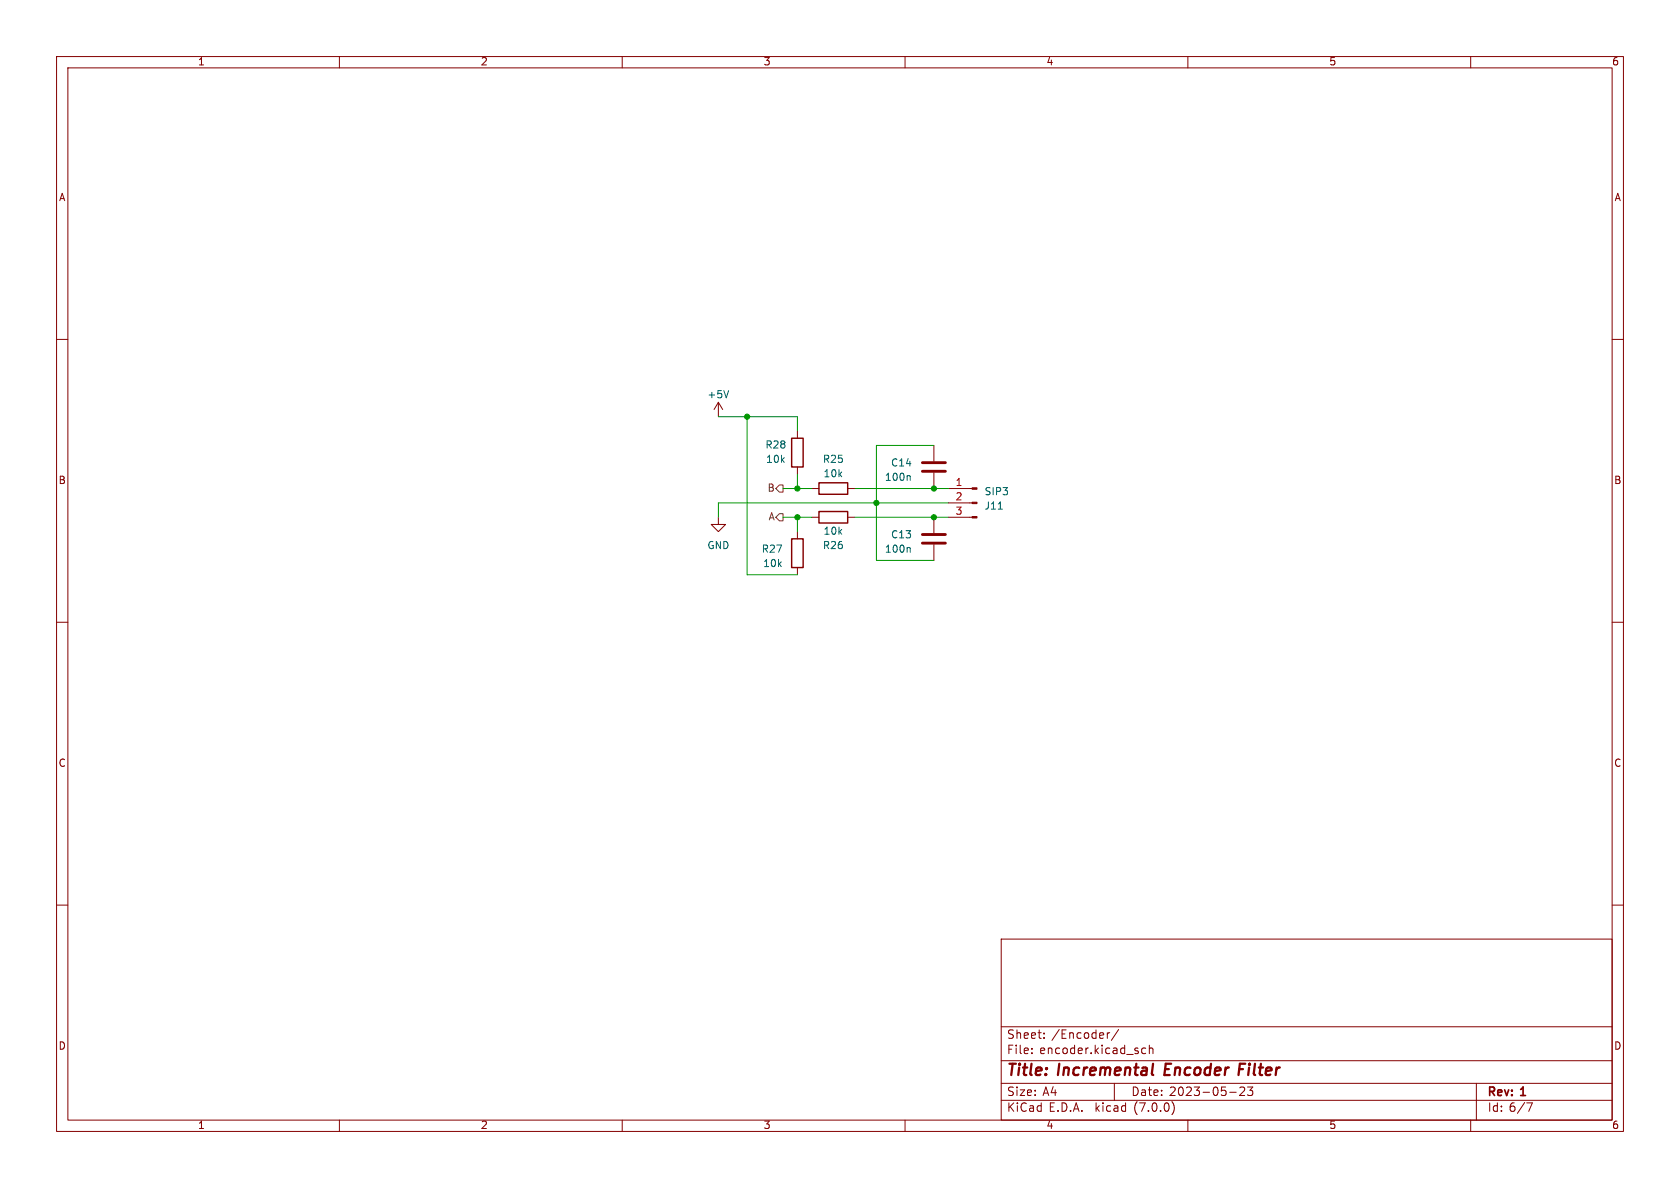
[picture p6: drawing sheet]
<svg xmlns="http://www.w3.org/2000/svg" width="297mm" height="210mm" viewBox="0 0 297 210" stroke-linecap="round" stroke-linejoin="round" font-family="sans-serif">
<g fill="none" stroke="#840000" stroke-width=".18">
<path d="M10 10h277v190h-277zM12 12h273v186h-273zM60 10v2M110 10v2M160 10v2M210 10v2M260 10v2M10 60h2M285 60h2M127 71.1l-.8 1.3M127 71.1v2.6M127 71.1l.8 1.3"/>
<path d="M141 76.2v1.3M165.1 78.7v2.8M127 91.4v1.3h1.3l-1.3 1.3-1.3-1.3h1.3M141 82.6v1.2M141 94v1.3M143.5 91.4h1.3M143.5 86.4h1.3M149.9 91.4h1.2M149.9 86.4h1.2M165.1 83.6v2.8M165.1 91.4v2.8M165.1 96.3v2.8"/>
<path d="M167.6 91.4h4.3M167.6 88.9h4.3M167.6 86.4h4.3M10 110h2M141 100.3v1.3M285 110h2M10 160h2M285 160h2M177 166h108v32h-108zM60 198v2M110 198v2M160 198v2"/>
<path d="M177 194.5h108M177 191.5h108M177 187.5h108M177 181.5h108M182.4 186.1v.2M182.4 185.3v.2M184.6 183.4v.2M184.6 182.6v.2M195.8 182.6v1M196.2 182.6h-.3l-.1 .2M197 191.5v3M197.8 182l-1.3 1.9"/>
<path d="M202.5 185.3h-.4l-.3 .2v.5l.2 .2h.5M203.2 185.4l.2-.1h.4v1M203.2 184.8v1.5M207.2 194.8a1.74 1.74 0 0 1 0 2.2M210 198v2M217.4 193.1h1.1M219.2 192.3l.6-.1 .2 .1v.3l-.9 1.1h.9M220.5 192.2h1l-.5 .5 .4 .2v.6l-.2 .2h-.4l-.3-.2M260 198v2M261 191.5v6.5M269.9 195h1l-.6 1.5"/>
</g>
<path d="M219.1 189h.6M220.1 188h-.9l-.3 2" fill="none" stroke="#840000" stroke-width=".4"/>
<path d="M140 77.5h2v5.1h-2zM140 95.3h2v5h-2zM144.8 85.3h5.1v2.1h-5.1zM144.8 90.4h5.1v2.1h-5.1z" fill="none" stroke="#840000" stroke-width=".25"/>
<path d="M163.1 94.5h4M163.1 96h4M163.1 81.8h4M163.1 83.3h4" fill="none" stroke="#840000" stroke-width=".51"/>
<path d="M128.8 69l-.4 1.3M160.7 96.8l.2 .2v.6M160.7 84.1l.2 .2v.6M176.5 90h.7" fill="none" stroke="#006464" stroke-width=".18"/>
<g fill="#840000" stroke="#840000" stroke-width=".18">
<path d="M171.9 91.3h.8v.3h-.8z"/>
<path d="M171.9 88.8h.8v.2h-.8z"/>
<path d="M171.9 86.2h.8v.3h-.8z"/>
</g>
<path d="M137.2 86.4l.6-.7h.6v1.3h-.6zM137.2 91.4l.6-.6h.6v1.3h-.6z" fill="none" stroke="#725600" stroke-width=".18"/>
<path d="M127 73.7h14v2.5M132.1 73.7v27.9h8.9M165.1 78.7h-10.2v20.4h10.2M138.4 91.4h5.1M138.4 86.4h5.1M141 83.8v2.6M141 91.4v2.6M151.1 91.4h16.5M151.1 86.4h16.5M167.6 88.9h-40.6v2.5" fill="none" stroke="#009600" stroke-width=".18"/>
<g fill="#009600" stroke="#009600" stroke-width=".18">
<circle cx="141" cy="86.4" r=".46"/>
<circle cx="165.1" cy="91.4" r=".46"/>
<circle cx="132.1" cy="73.7" r=".46"/>
<circle cx="154.9" cy="88.9" r=".46"/>
<circle cx="165.1" cy="86.4" r=".46"/>
<circle cx="141" cy="91.4" r=".46"/>
</g>
<g font-size="2.8" fill="#840000">
<text x="178" y="190.8">Title:</text>
<text x="187.1" y="190.8">Incremental</text>
<text x="206.6" y="190.8">Encoder</text>
<text x="220.3" y="190.8">Filter</text>
</g>
<g font-size="2.1" fill="#840000">
<text x="178" y="183.9">Sheet:</text>
<text x="185.9" y="183.9">/Encoder/</text>
<text x="178" y="186.6">File:</text>
<text x="183.8" y="186.6">encoder.kicad_sch</text>
<text x="178" y="196.8">KiCad</text>
<text x="178" y="194">Size:</text>
<text x="184.3" y="194">A4</text>
<text x="185.4" y="196.8">E.D.A.</text>
<text x="193.7" y="196.8">kicad</text>
<text x="200" y="194">Date:</text>
<text x="200.6" y="196.8">(7.0.0)</text>
<text x="206.7" y="194">2023-05-23</text>
<text x="263" y="194.2">Rev:</text>
<text x="263" y="196.8">Id: 6/7</text>
<text x="269" y="194.2">1</text>
</g>
<g font-size="1.8" fill="#840000">
<text x="35" y="11.8">1</text>
<text x="85" y="11.8">2</text>
<text x="135" y="11.8">3</text>
<text x="185" y="11.8">4</text>
<text x="235" y="11.8">5</text>
<text x="285" y="11.8">6</text>
<text x="10.4" y="35.8">A</text>
<text x="285.4" y="35.8">A</text>
<text x="10.3" y="85.8">B</text>
<text x="285.3" y="85.8">B</text>
<text x="10.3" y="135.8">C</text>
<text x="285.3" y="135.8">C</text>
<text x="10.3" y="185.8">D</text>
<text x="285.3" y="185.8">D</text>
<text x="35" y="199.8">1</text>
<text x="85" y="199.8">2</text>
<text x="135" y="199.8">3</text>
<text x="185" y="199.8">4</text>
<text x="235" y="199.8">5</text>
<text x="285" y="199.8">6</text>
</g>
<g font-size="1.8" fill="#006464">
<text x="125" y="70.7">+5V</text>
<text x="135.3" y="79.6">R28</text>
<text x="135.4" y="82.1">10k</text>
<text x="145.4" y="82.1">R25</text>
<text x="157.5" y="82.7">C14</text>
<text x="145.5" y="84.6">10k</text>
<text x="156.4" y="85.3">100n</text>
<text x="174" y="87.8">SIP3</text>
<text x="145.5" y="94.8">10k</text>
<text x="157.5" y="95.4">C13</text>
<text x="174" y="90.4">J11</text>
<text x="125" y="97.3">GND</text>
<text x="134.6" y="98">R27</text>
<text x="134.8" y="100.5">10k</text>
<text x="145.4" y="97.3">R26</text>
<text x="156.4" y="98">100n</text>
</g>
<g font-size="1.8" fill="#725600">
<text x="135.6" y="87.2">B</text>
<text x="135.8" y="92.3">A</text>
</g>
<g font-size="1.8" fill="#a90000">
<text x="168.9" y="86.1">1</text>
<text x="168.9" y="88.6">2</text>
<text x="168.9" y="91.2">3</text>
</g>
</svg>
